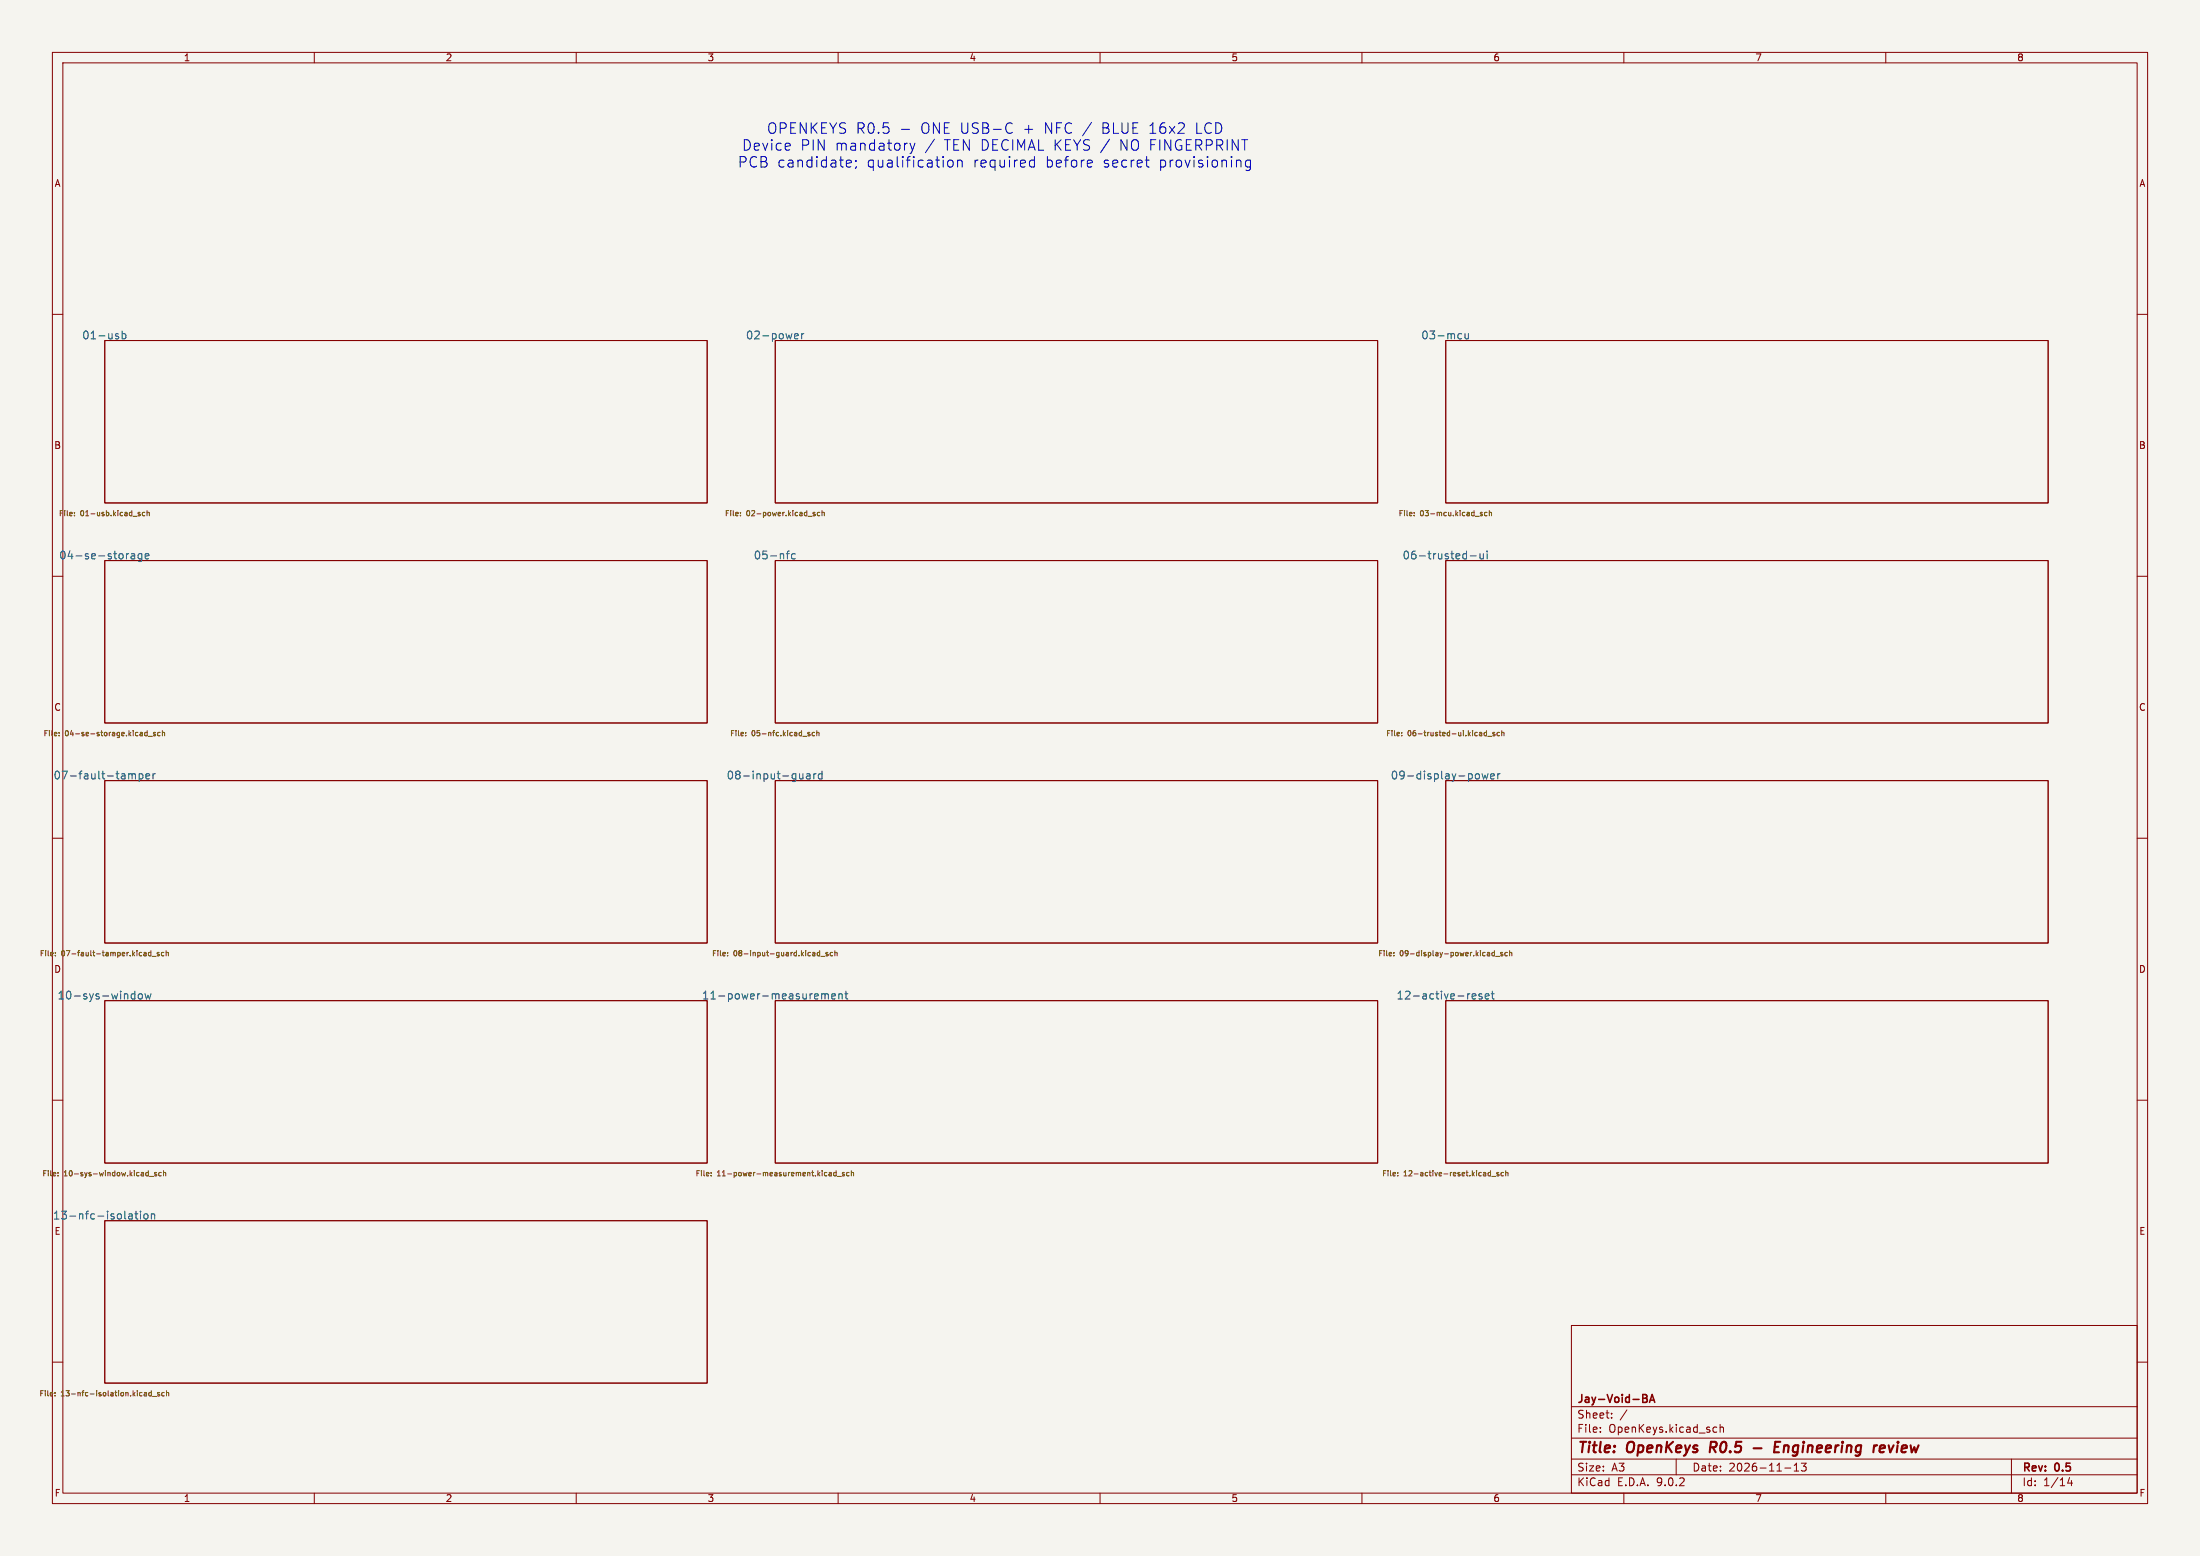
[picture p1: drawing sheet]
<svg xmlns="http://www.w3.org/2000/svg" width="420mm" height="297mm" viewBox="0 0 420 297" stroke-linecap="round" stroke-linejoin="round" font-family="sans-serif">
<path d="M0 0h420v297h-420z" fill="#f5f4ef" stroke="#f5f4ef" stroke-width=".19"/>
<g fill="none" stroke="#840000" stroke-width=".19">
<path d="M10 10h400v277h-400zM12 12h396v273h-396zM60 10v2M110 10v2M160 10v2M210 10v2M260 10v2M310 10v2M360 10v2M10 60h2M20 65h115v31h-115zM148 65h115v31h-115z"/>
<path d="M276 65h115v31h-115zM408 60h2M10 110h2M20 107h115v31h-115zM148 107h115v31h-115zM276 107h115v31h-115zM408 110h2M10 160h2M20 149h115v31h-115zM148 149h115v31h-115zM276 149h115v31h-115zM408 160h2"/>
<path d="M20 191h115v31h-115zM148 191h115v31h-115zM276 191h115v31h-115zM10 210h2M408 210h2M20 233h115v31h-115zM300 253h108v32h-108zM10 260h2M300 278.5h108M300 274.5h108M300 268.5h108M305.5 273.2v.2"/>
<path d="M305.5 272.5v.1M307.7 270.5v.2M307.7 269.8v.1M310.6 269.1l-1.3 1.9M320 278.5v3M327.2 273.3h.5M327.2 272.5h.5M328.4 272.5l.2-.1 .3 .1 .1 .9M328.4 271.9v1.5M342.5 279.7l.4-.4v1.5M344.8 279.3l-.5 .6 .4 .1v.6l-.2 .2-.6-.2M384 278.5v6.5"/>
<path d="M408 260h2M60 285v2M110 285v2M160 285v2M210 285v2M260 285v2M300 281.5h108M310 285v2M340.7 280.2h1.2M342.5 280.8h.9M360 285v2M395.1 282l-.4 1.1h1"/>
<path d="M395.4 282.6v1"/>
</g>
<path d="M326.6 275.2l-.2 2M334.8 276.4h1.5M338.8 276.2h.7M339.9 275.2h-1l-.2 2h.9M358.8 276.5l1-.2v-.3h-.8l-.2 .9 .2 .3 .6-.1" fill="none" stroke="#840000" stroke-width=".4"/>
<path d="M313.6 266.2h.5l.2 .1 .1 .3-.3 .3M313.6 266.9h.5M314.1 266.9a.4 .4 0 0 1 .4 .4 .4 .4 0 0 1-.3 .4h-.6M314.9 267.7l.5-1.5 .5 1.5M315 267.3h.8" fill="none" stroke="#840000" stroke-width=".3"/>
<g fill="none" stroke="#006464" stroke-width=".19">
<path d="M22.6 64.3v.3M23.3 63.8l.4-.1 .3 .3-.1 .6h-.6M23.3 63.2v1.5M151.7 64.6h.6M151.7 63.8l.5-.1 .2 .3-.7 .2M153 63.7v1M153.5 63.7l-.3 .1-.2 .2M278.6 63.7l.4 .1M279 64.6l-.4 .1M279.7 63.7v.9l.4 .1 .2-.2M280.3 63.7v1M25.1 105.8h.5l.1 .9"/>
<path d="M25.7 106l-.5 .1a.29 .29 0 0 0-.2 .3 .29 .29 0 0 0 .2 .3l.5-.1M27.1 105.8l-.5-.1-.2 .3 .1 .6h.6M27.1 105.7v1.2l-.3 .3-.4-.1M27.7 106.2l.7-.2v-.2l-.5-.1-.2 .2 .1 .7h.6M150.1 105.7h.6M150.7 105.2l-.4 .2M151.8 105.8l-.4-.1-.3 .3 .1 .6h.6M280.7 106.1h1.1M282.5 105.7l.1 .9 .4 .1 .2-.2M283.2 105.7v1M283.9 105.2v.1M283.9 105.7v1"/>
<path d="M25 147.7l.2 .2M25.2 147.9l.2-.2 .4 .1 .1 .9M25.2 147.9v.8M26.6 147.8l.4-.1 .3 .3-.2 .6h-.5M26.6 147.7v1.5M27.9 148.2l.7-.2-.1-.2-.4-.1-.2 .2v.7h.6M29.2 147.7v1M29.6 147.7l-.2 .1-.2 .2M153.3 148.5l-.2 .2-.4-.1M153.3 147.7v1M154 147.8h.6v.9M154.6 148l-.5 .1a.29 .29 0 0 0-.2 .3 .29 .29 0 0 0 .2 .3l.5-.1"/>
<path d="M155.4 147.7v1M155.8 147.7l-.3 .1-.1 .2M156.9 147.8l-.4-.1-.3 .3 .2 .6h.5M156.9 147.2v1.5M281.9 147.7l.4 .1 .1 .2v.5l-.5 .2M282.9 147.7l.3 1 .3-.7 .3 .7 .3-1M284.6 148.2l.7-.2-.1-.2-.4-.1-.2 .2v.7h.6M285.9 147.7v1M286.4 147.7l-.3 .1-.2 .2M25.3 189.7l.5 .1M25.8 190.6l-.5 .1M25.8 189.2v1.5"/>
<path d="M26.5 189.8l.2-.1 .4 .1 .1 .6-.2 .2-.3 .1-.2-.2zM27.7 189.7l.3 1 .2-.7 .3 .7 .3-1M156.9 189.8l.4-.1 .2 .2M156.9 189.7v1M157.5 189.9l.2-.2 .4 .1v.9M157.5 189.9v.8M158.8 190.2l.7-.2-.1-.2-.4-.1-.2 .2 .1 .7h.5M160.1 189.8l.3-.1 .3 .1 .1 .9M160.1 189.7v1M161.3 189.7h.6M161.5 189.2v1.3l.4 .2M281 190.2l.7-.2v-.2l-.5-.1-.2 .2 .1 .7h.6"/>
<path d="M282.9 189.8l-.4-.1-.2 .2 .1 .2 .5 .2v.3h-.6M283.5 190.2l.7-.2v-.2l-.4-.1-.3 .2 .1 .7h.6M284.7 189.7h.5M284.9 189.2v1.3l.3 .2M24.8 231.7h.2l.3 .2v.8M25.3 232.6l-.5 .1M25.3 232l-.5 .1M25.7 231.7h.6M26 231.2v1.3l.3 .2M26.8 231.2v.1M26.8 231.7v1M27.6 231.8l.4-.1 .2 .3v.4l-.2 .3-.4-.1-.1-.2z"/>
<path d="M28.9 231.8l.2-.1 .4 .1v.9M28.9 231.7v1"/>
</g>
<g fill="none" stroke="#725600" stroke-width=".19">
<path d="M14.2 98.4v.1M14.2 97.8v.1M26.5 98.1l.3 .2-.3 .2M26.5 97.8h.2M27.6 97.8h-.2l-.2 .2 .1 .4h.3M28.1 97.9l.4-.1v.7M28.1 97.5v1M141.4 98.4v.1M141.4 97.8v.1M155.3 98.1l.3 .1v.1l-.1 .2-.3-.1M155.3 97.8h.3M156.5 97.8h-.3l-.2 .2 .1 .4h.4"/>
<path d="M156.9 97.9l.4-.1 .1 .7M156.9 97.5v1M270 98.4v.1M270 97.8v.1M282.6 98.1l.4 .2v.1l-.3 .1M282.6 97.8h.4M283.9 97.8h-.3l-.2 .2 .1 .4h.4M284.3 97.9l.4-.1v.7M284.3 97.5v1M11.3 139.8v.1M27.8 139.8h.3M28.1 139.5v1"/>
<path d="M29.7 139.8h-.3l-.1 .1v.2l.4 .1v.2h-.4M30.6 139.8h-.3l-.2 .2 .1 .4h.4M31 139.9l.4-.1v.7M31 139.5v1M142.4 139.8v.1M154.3 139.8h.3M155.5 139.8h-.3l-.2 .2 .1 .4h.4M155.9 139.9l.4-.1 .1 .7M155.9 139.5v1M267.6 139.8v.1M283.5 139.8h.3M283.8 139.5v1"/>
<path d="M285.4 139.8h-.3l-.1 .1v.2l.4 .1v.2h-.4M286.3 139.8h-.3l-.2 .2 .1 .4h.4M286.7 139.9l.4-.1v.7M286.7 139.5v1M11.3 140.4v.1M28.1 140.4l-.3 .1M28.3 140.5h.8M142.4 140.4v.1M154.3 140.1l.3 .2v.1l-.3 .1M267.6 140.4v.1M283.8 140.4l-.3 .1M284 140.5h.8"/>
<path d="M10.6 182.4v.1M10.6 181.8v.1M28.8 181.8h-.3l-.2 .2 .1 .4h.4M28.8 181.5v1M29 182.5h.8M30.4 181.8h-.3l-.1 .1v.2l.4 .1v.2h-.4M31.3 181.8h-.3l-.2 .2 .1 .4h.4M31.7 181.9l.4-.1v.7M31.7 181.5v1M138.9 182.4v.1M138.9 181.8v.1M156 182.4h.5"/>
<path d="M156.5 181.8l-.5 .1M156.5 181.5v1M156.7 182.5h.8M158 181.8h-.2l-.1 .1v.2l.3 .1v.2h-.3M159 181.8h-.3l-.2 .2 .1 .4h.4M159.4 181.9l.4-.1v.7M159.4 181.5v1M266.1 182.4v.1M266.1 181.8v.1M285.3 181.5v1M285.3 181.8h-.3l-.2 .2 .1 .4h.4M285.5 182.5h.8"/>
<path d="M286.9 181.8h-.3l-.1 .1v.2l.4 .1v.2h-.4M287.8 181.8h-.3l-.2 .2 .1 .4h.4M288.2 181.9l.4-.1v.7M288.2 181.5v1M11.1 224.4v.1M11.1 223.8v.1M28.5 224.5h.8M29.9 223.8h-.3l-.1 .1v.2l.4 .1v.2h-.4M30.8 223.8h-.3l-.2 .2 .1 .4h.4M31.2 223.9l.4-.1v.7M31.2 223.5v1M135.8 224.4v.1"/>
<path d="M135.8 223.8v.1M158.6 223.8l.1 .1v.6M158.7 224.4l-.1 .1M158.7 224l-.1 .1M159.6 223.8h-.3l-.2 .2 .1 .4h.4M159.6 223.5v1M159.9 224.5h.7M161.2 223.8h-.2l-.2 .1 .1 .2 .3 .1v.2h-.4M162.1 223.8h-.3l-.2 .2 .1 .4h.4M162.5 223.9l.4-.1 .1 .7M162.5 223.5v1M266.8 224.4v.1"/>
<path d="M266.8 223.8v.1M284.1 224.4h.4M284.5 223.5v1M284.5 223.8l-.4 .1M284.8 224.5h.7M286.1 223.8h-.2l-.2 .1 .1 .2 .3 .1v.2h-.4M287 223.8h-.3l-.2 .2 .1 .4h.4M287.5 223.9l.3-.1 .1 .7M287.5 223.5v1M10.5 266.4v.1M10.5 265.8v.1M28.9 265.5v1"/>
<path d="M28.9 265.8h-.3l-.2 .2 .1 .4h.4M29.1 266.5h.8M30.5 265.8h-.3l-.1 .1v.2l.4 .1v.2h-.4M31.4 265.8h-.3l-.2 .2 .1 .4h.4M31.8 265.9l.4-.1v.7M31.8 265.5v1"/>
</g>
<g fill="none" stroke="#0000c2" stroke-width=".19">
<path d="M161.9 30.6h.5l.1 .4-.9 .2M162.4 31.8l-.5 .1M163.4 30.6v.2M163.5 31.8l-.2 .4M172.1 24.7h1.5M173.7 27.3l.5 1.4M174.2 28.7l-.3 .5M174.7 27.3l-.5 1.4M180.9 30.9a.54 .54 0 0 1 .5-.4 .54 .54 0 0 1 .6 .4v.6a.54 .54 0 0 1-.6 .4 .54 .54 0 0 1-.5-.4M182.8 30.7a.5 .5 0 0 1 .9 .1v1.1M182.8 30.6v1.3M192.9 23.4l.3 .2"/>
<path d="M193.2 25.3l-.3 .1M196.7 31.8h.8M196.7 30.6h.8M197.5 29.9v2M208.4 30.6l.1 .4-.9 .2M218.6 30.6h.8M219 31.8l.4 .1M238.7 30.6h-.6l-.3 .3v.6l.2 .3h.7M238.7 30.6v1.6a.54 .54 0 0 1-.8 .3"/>
</g>
<g font-size="2.8" fill="#0000c2">
<text x="141.6" y="29">Device</text>
<text x="146.4" y="25.8">OPENKEYS R0.5</text>
<text x="152.8" y="29">PIN</text>
<text x="159.4" y="29">mandatory</text>
<text x="175.8" y="25.8">ONE USB-C</text>
<text x="176.6" y="29">/</text>
<text x="180.3" y="29">TEN DECIMAL KEYS /</text>
<text x="195.4" y="25.8">+</text>
<text x="199.5" y="25.8">NFC /</text>
<text x="210.5" y="25.8">BLUE 16x2</text>
<text x="214" y="29">NO FINGERPRINT</text>
<text x="228.5" y="25.8">LCD</text>
<text x="140.8" y="32.2">PCB candidate;</text>
<text x="165.5" y="32.2">qualification</text>
<text x="185.8" y="32.2">required</text>
<text x="199.7" y="32.2">before</text>
<text x="210.7" y="32.2">secret</text>
<text x="221.4" y="32.2">provisioning</text>
</g>
<g font-size="2.8" fill="#840000">
<text x="301" y="277.9">Title:</text>
<text x="310.6" y="277.9">OpenKeys</text>
<text x="327.3" y="277.9">R0.5</text>
<text x="341.1" y="277.9">Engineering</text>
<text x="360.9" y="277.9">review</text>
</g>
<g font-size="2.1" fill="#006464">
<text x="15.6" y="65">01-usb</text>
<text x="142.3" y="65">02-power</text>
<text x="271.2" y="65">03-mcu</text>
<text x="11.2" y="107">04-se-storage</text>
<text x="143.8" y="107">05-nfc</text>
<text x="267.7" y="107">06-trusted-ui</text>
<text x="10.1" y="149">07-fault-tamper</text>
<text x="138.6" y="149">08-input-guard</text>
<text x="265.4" y="149">09-display-power</text>
<text x="10.9" y="191">10-sys-window</text>
<text x="133.9" y="191">11-power-measurement</text>
<text x="266.5" y="191">12-active-reset</text>
<text x="10" y="233">13-nfc-isolation</text>
</g>
<g font-size="2.1" fill="#840000">
<text x="301" y="268.2">Jay-Void-BA</text>
<text x="301" y="273.7">File:</text>
<text x="301" y="271">Sheet:</text>
<text x="307.1" y="273.7">OpenKeys.kicad_sch</text>
<text x="301" y="281.1">Size:</text>
<text x="307.6" y="281.1">A3</text>
<text x="323" y="281.1">Date:</text>
<text x="330" y="281.1">2026-11-13</text>
<text x="386" y="281.3">Rev:</text>
<text x="392.4" y="281.3">0.5</text>
<text x="301" y="283.9">KiCad</text>
<text x="308.7" y="283.9">E.D.A.</text>
<text x="316.3" y="283.9">9.0.2</text>
<text x="386" y="283.9">Id:</text>
<text x="390.1" y="283.9">1/14</text>
</g>
<g font-size="1.8" fill="#840000">
<text x="35" y="11.9">1</text>
<text x="85" y="11.9">2</text>
<text x="135" y="11.9">3</text>
<text x="185" y="11.9">4</text>
<text x="235" y="11.9">5</text>
<text x="285" y="11.9">6</text>
<text x="335" y="11.9">7</text>
<text x="385" y="11.9">8</text>
<text x="10.3" y="35.9">A</text>
<text x="408.3" y="35.9">A</text>
<text x="10.3" y="85.9">B</text>
<text x="408.2" y="85.9">B</text>
<text x="10.3" y="135.9">C</text>
<text x="408.2" y="135.9">C</text>
<text x="10.3" y="185.9">D</text>
<text x="408.2" y="185.9">D</text>
<text x="10.3" y="235.9">E</text>
<text x="408.3" y="235.9">E</text>
<text x="10.3" y="285.9">F</text>
<text x="35" y="286.9">1</text>
<text x="85" y="286.9">2</text>
<text x="135" y="286.9">3</text>
<text x="185" y="286.9">4</text>
<text x="235" y="286.9">5</text>
<text x="285" y="286.9">6</text>
<text x="335" y="286.9">7</text>
<text x="385" y="286.9">8</text>
<text x="408.3" y="285.9">F</text>
</g>
<g font-size="1.4" fill="#725600">
<text x="11.1" y="98.7">File:</text>
<text x="15.3" y="98.7">01-usb.kicad_sch</text>
<text x="138.3" y="98.7">File:</text>
<text x="142.5" y="98.7">02-power.kicad_sch</text>
<text x="266.9" y="98.7">File:</text>
<text x="271.1" y="98.7">03-mcu.kicad_sch</text>
<text x="8.2" y="140.7">File:</text>
<text x="12.4" y="140.7">04-se-storage.kicad_sch</text>
<text x="139.3" y="140.7">File:</text>
<text x="143.5" y="140.7">05-nfc.kicad_sch</text>
<text x="264.5" y="140.7">File:</text>
<text x="268.7" y="140.7">06-trusted-ui.kicad_sch</text>
<text x="7.5" y="182.7">File:</text>
<text x="11.7" y="182.7">07-fault-tamper.kicad_sch</text>
<text x="135.8" y="182.7">File:</text>
<text x="140" y="182.7">08-input-guard.kicad_sch</text>
<text x="263" y="182.7">File:</text>
<text x="267.2" y="182.7">09-display-power.kicad_sch</text>
<text x="8" y="224.7">File:</text>
<text x="12.2" y="224.7">10-sys-window.kicad_sch</text>
<text x="132.7" y="224.7">File:</text>
<text x="136.9" y="224.7">11-power-measurement.kicad_sch</text>
<text x="263.8" y="224.7">File:</text>
<text x="268" y="224.7">12-active-reset.kicad_sch</text>
<text x="7.4" y="266.7">File:</text>
<text x="11.6" y="266.7">13-nfc-isolation.kicad_sch</text>
</g>
</svg>
